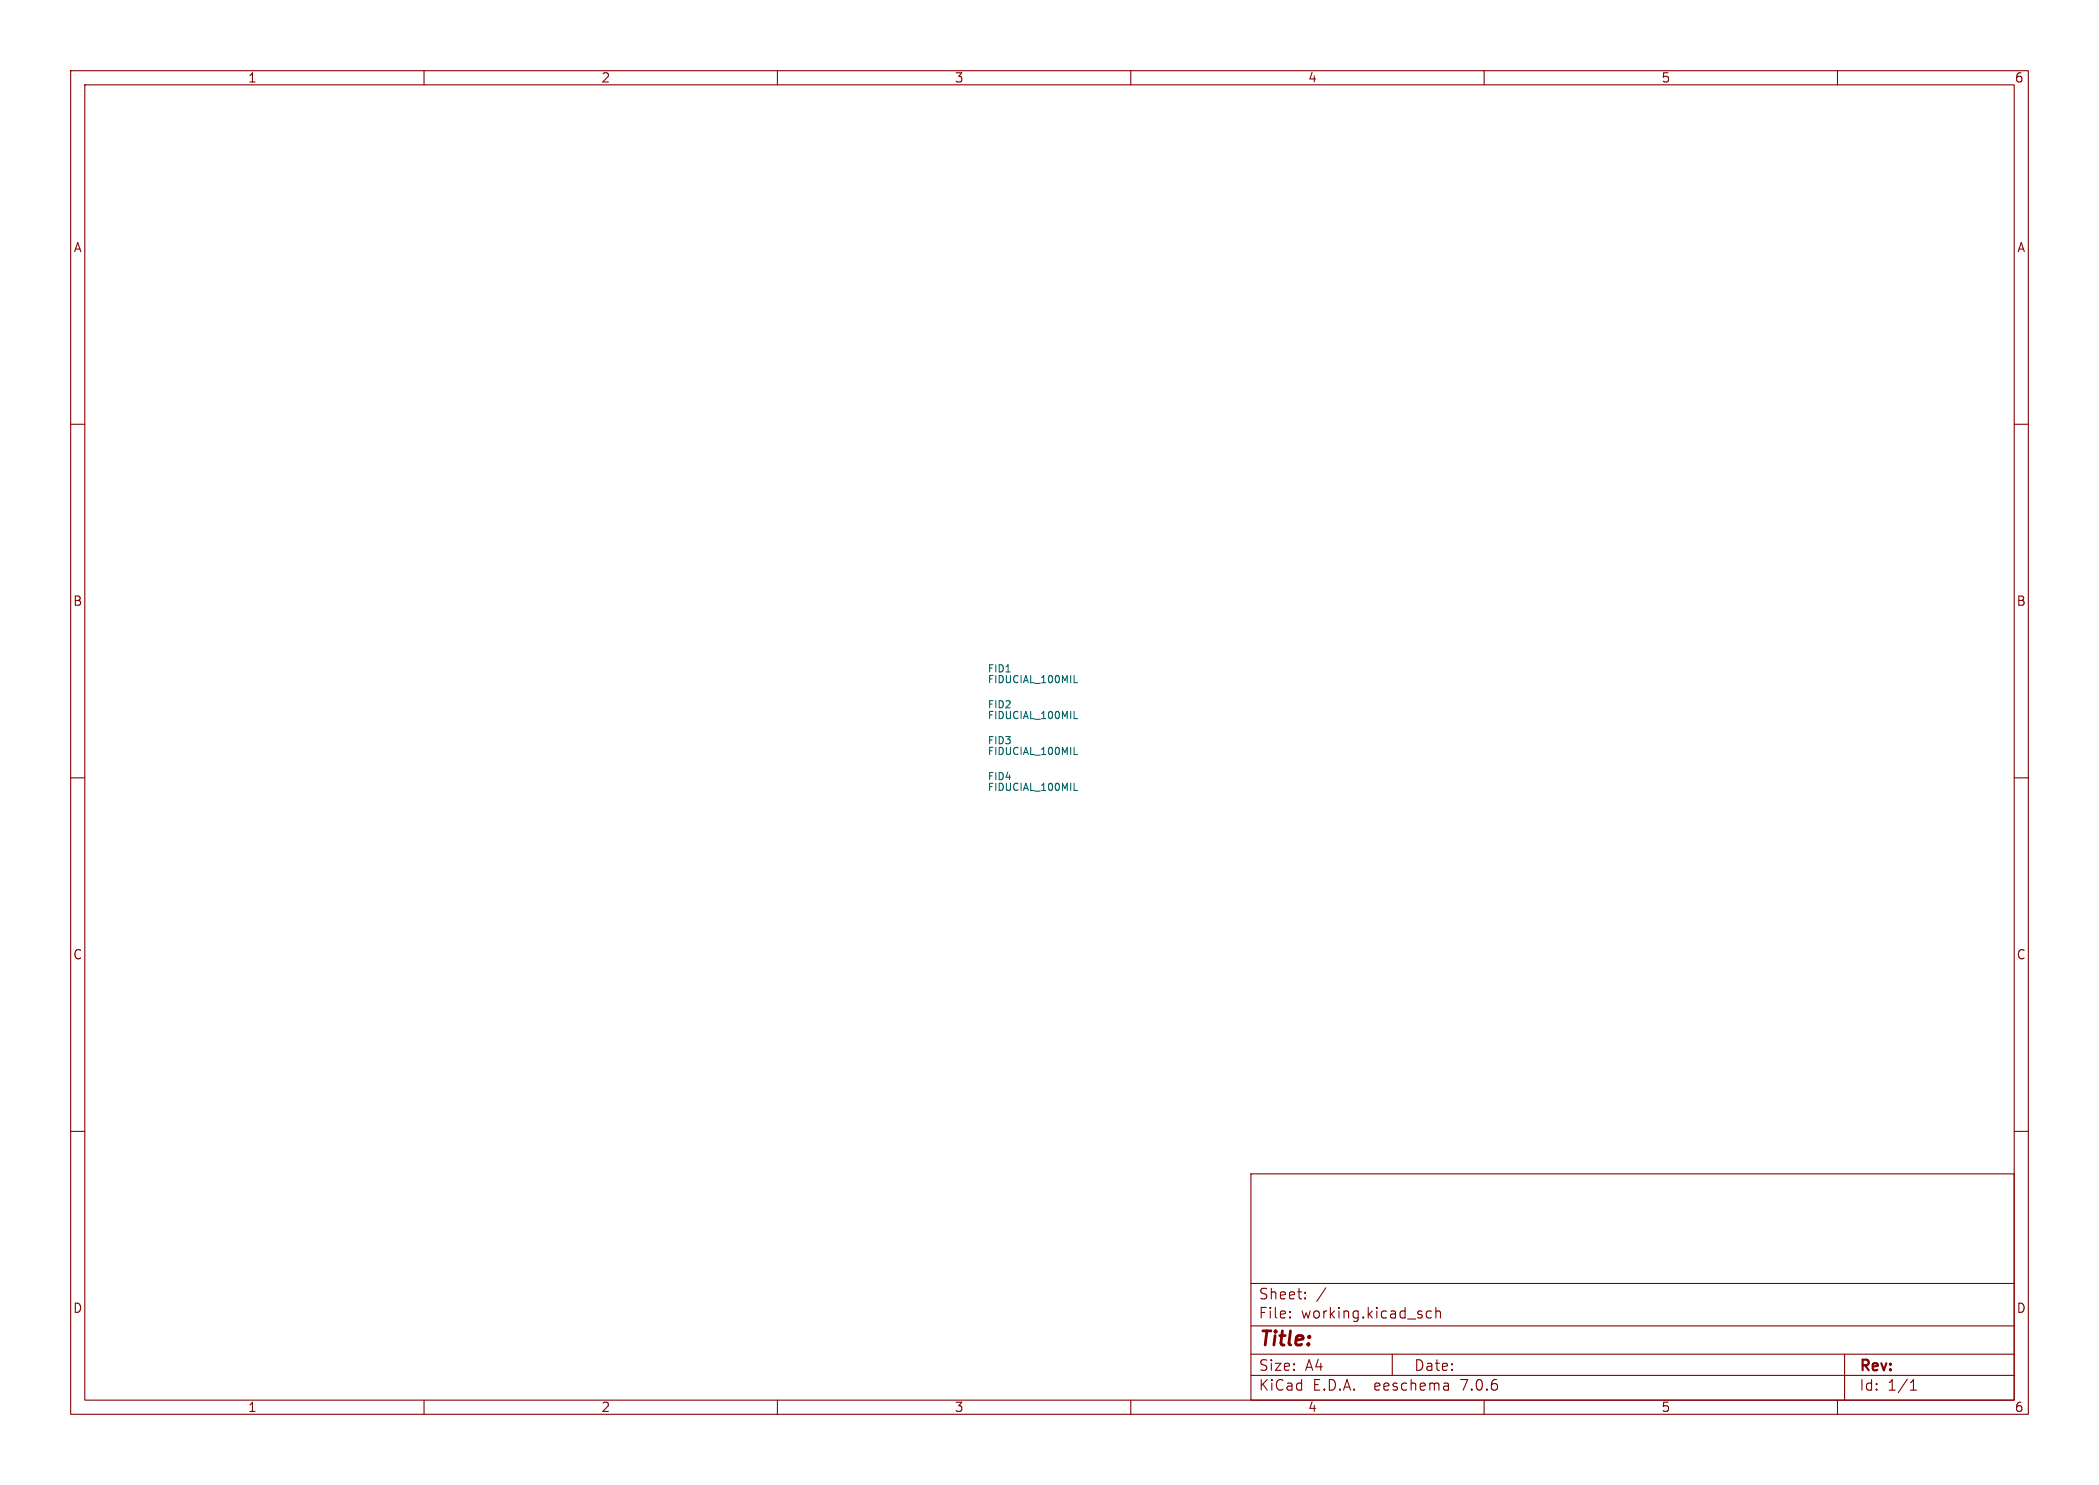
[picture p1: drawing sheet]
<svg xmlns="http://www.w3.org/2000/svg" width="297mm" height="210mm" viewBox="0 0 297 210" stroke-linecap="round" stroke-linejoin="round" font-family="sans-serif">
<g fill="none" stroke="#840000" stroke-width=".15">
<path d="M10 10h277v190h-277zM12 12h273v186h-273zM60 10v2M110 10v2M160 10v2M210 10v2M260 10v2M10 60h2M285 60h2M10 110h2M285 110h2M10 160h2"/>
<path d="M285 160h2M177 166h108v32h-108zM60 198v2M110 198v2M160 198v2M177 194.5h108M177 191.5h108M177 187.5h108M177 181.5h108M182.5 186.3h.1l-.1 .1M182.5 186.3v.1M182.5 185.5v.1"/>
<path d="M182.5 185.5h.1l-.1 .1M184.7 183.6v.1M184.7 183.6h-.1l.1 .1M184.7 182.8v.1M184.7 182.8h-.1l.1 .1M187.6 182.1l-1.3 2M197 191.5v3M202.5 185.5l-.4-.1-.3 .3v.4l.2 .2 .1 .1 .4-.1M203.2 185.5a.37 .37 0 0 1 .6 .1v.8M203.2 184.9v1.5M204.9 195.7l.1 .9M205 196.5l-.2 .1"/>
<path d="M205 196h-.2M210 198v2M260 198v2M261 191.5v6.5M270.3 196.6h.9M270.3 195.5l.4-.4v1.5"/>
</g>
<path d="M152 96.5h.5M152 101.6h.5M152 111.8h.5M152 106.7h.5" fill="none" stroke="#006464" stroke-width=".15"/>
<text font-size="2.8" fill="#840000" x="178" y="190.9">Title:</text>
<g font-size="2.1" fill="#840000">
<text x="178" y="184">Sheet:</text>
<text x="178" y="186.7">File:</text>
<text x="184.1" y="186.7">working.kicad_sch</text>
<text x="178" y="196.9">KiCad</text>
<text x="178" y="194.1">Size:</text>
<text x="184.7" y="194.1">A4</text>
<text x="185.7" y="196.9">E.D.A.</text>
<text x="194.6" y="196.9">eeschema</text>
<text x="200" y="194.1">Date:</text>
<text x="207" y="196.9">7.0.6</text>
<text x="263" y="194.3">Rev:</text>
<text x="263" y="196.9">Id:</text>
<text x="267.1" y="196.9">1/1</text>
</g>
<g font-size="1.8" fill="#840000">
<text x="35" y="11.9">1</text>
<text x="85" y="11.9">2</text>
<text x="135" y="11.9">3</text>
<text x="185" y="11.9">4</text>
<text x="235" y="11.9">5</text>
<text x="285" y="11.9">6</text>
<text x="10.3" y="35.9">A</text>
<text x="285.3" y="35.9">A</text>
<text x="10.3" y="85.9">B</text>
<text x="285.3" y="85.9">B</text>
<text x="10.3" y="135.9">C</text>
<text x="285.3" y="135.9">C</text>
<text x="10.3" y="185.9">D</text>
<text x="285.3" y="185.9">D</text>
<text x="35" y="199.9">1</text>
<text x="85" y="199.9">2</text>
<text x="135" y="199.9">3</text>
<text x="185" y="199.9">4</text>
<text x="235" y="199.9">5</text>
<text x="285" y="199.9">6</text>
</g>
<g font-size="1.4" fill="#006464">
<text x="139.7" y="95.3">FID1</text>
<text x="139.7" y="100.4">FID2</text>
<text x="139.7" y="101.9">FIDUCIAL_100MIL</text>
<text x="139.7" y="96.8">FIDUCIAL_100MIL</text>
<text x="139.7" y="105.5">FID3</text>
<text x="139.7" y="107">FIDUCIAL_100MIL</text>
<text x="139.7" y="110.5">FID4</text>
<text x="139.7" y="112.1">FIDUCIAL_100MIL</text>
</g>
</svg>
